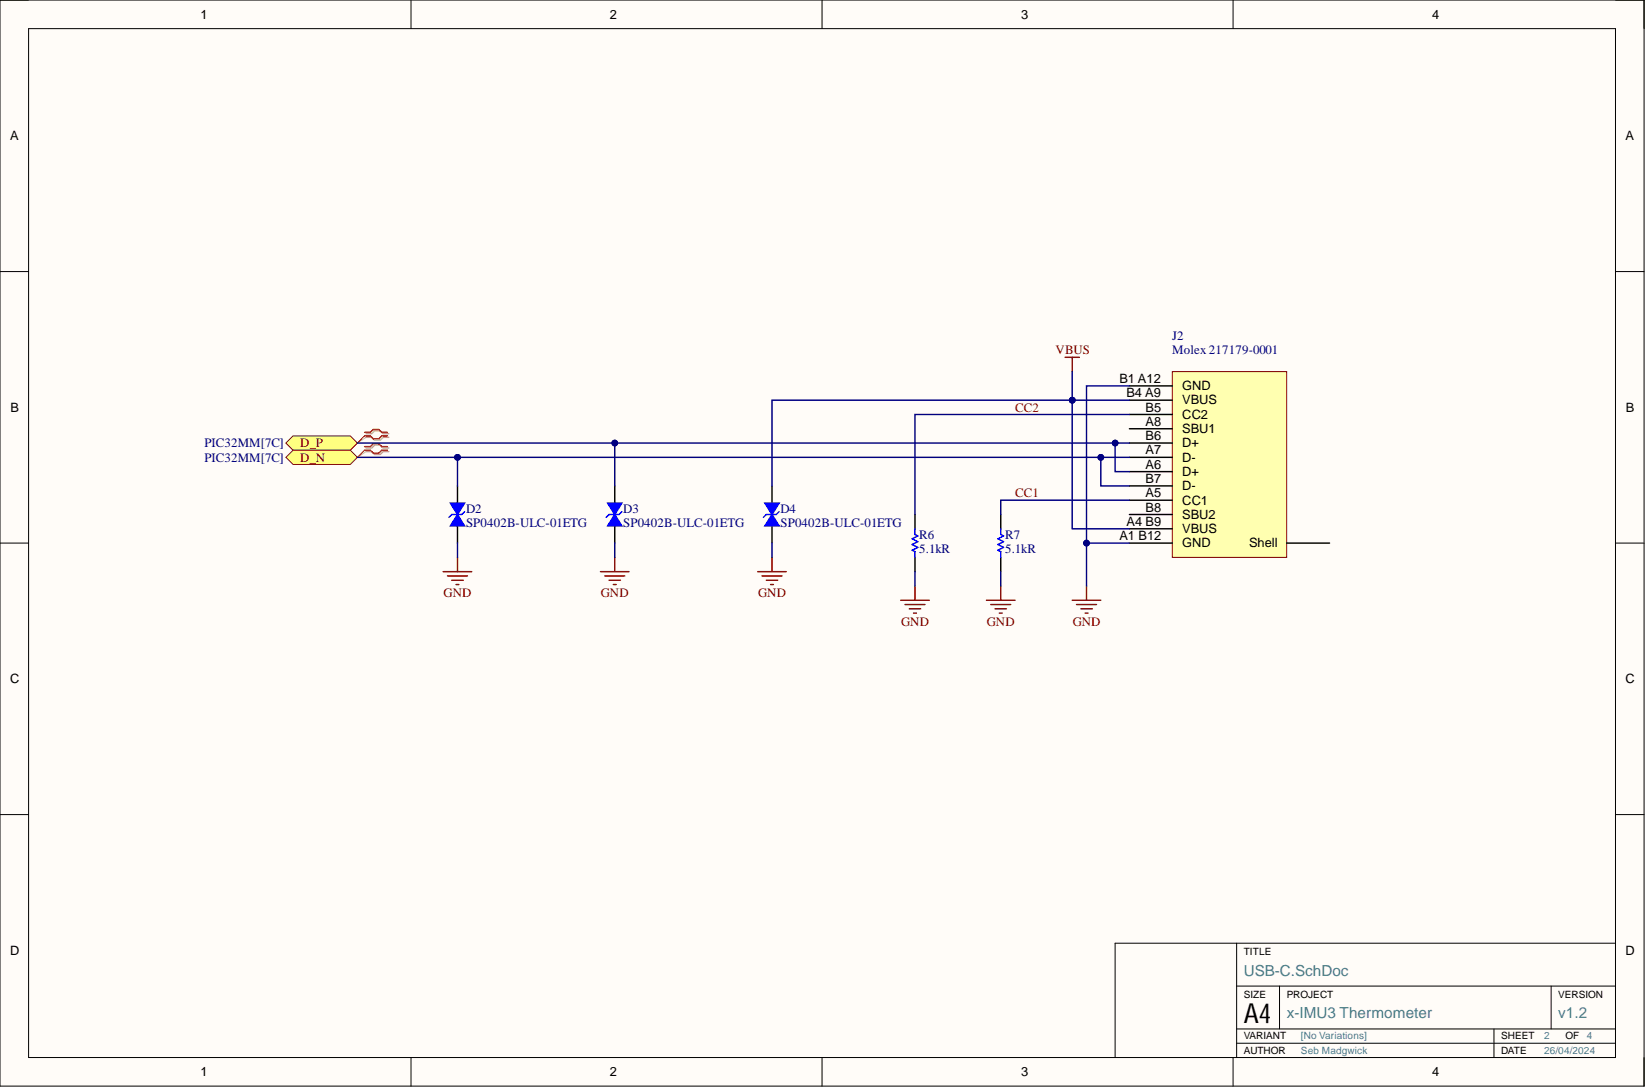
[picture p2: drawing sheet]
<svg xmlns="http://www.w3.org/2000/svg" width="292mm" height="193mm" viewBox="0 0 292 193" stroke-linecap="round" stroke-linejoin="round" font-family="sans-serif">
<g fill="#fffcf8">
<path d="M0 0h291.9v192.8h-291.9z" fill-rule="evenodd"/>
<path d="M5.1 5.1h281.8v182.6h-281.8z" fill-rule="evenodd"/>
</g>
<g fill="none" stroke="#000" stroke-width=".18">
<path d="M0 0h291.9v192.8h-291.9zM5.1 5.1h281.8v182.6h-281.8zM73 0v5.1M146 0v5.1M219 0v5.1M0 48.2h5.1M286.9 48.2h5M0 96.4h5.1M286.9 96.4h5M0 144.6h5.1M286.9 144.6h5M219.6 167.4v20.3"/>
<path d="M219.6 175.1h67.3M227.2 175.1v7.6M275.4 175.1v7.6M286.9 167.4h-88.9v20.3M73 187.7v5.1M146 187.7v5.1M219 187.7v5.1M219.6 182.7h67.3M219.6 185.2h67.3M265.3 182.7v5"/>
</g>
<g fill="none" stroke="#800000" stroke-width=".25">
<path d="M189.1 63.4h2.6M190.4 63.4v2.6M81.2 98.9v2.6M109.2 98.9v2.6M137.1 98.9v2.6M78.7 101.5h5.1M79.5 102.2h3.5M80.2 103h2M81 103.8h.5M106.6 101.5h5.1M107.4 102.2h3.5M108.1 103h2.1"/>
<path d="M108.9 103.8h.5M134.5 101.5h5.1M135.3 102.2h3.6M136.1 103h2M136.8 103.8h.5M159.9 106.6h5.1M160.7 107.3h3.5M161.5 108.1h2M162.2 108.8h.5M162.5 104v2.6M175.2 106.6h5M175.9 107.3h3.6"/>
<path d="M176.7 108.1h2M177.4 108.8h.6M177.7 104v2.6M190.4 106.6h5.1M191.2 107.3h3.5M191.9 108.1h2M192.7 108.8h.5M192.9 104v2.6"/>
</g>
<path d="M81.2 86.3v3M81.2 93.4v3M162.5 91.3v2.6M162.5 98.9v2.6M177.7 91.3v2.6M177.7 98.9v2.6" fill="none" stroke="#000" stroke-width=".25"/>
<path d="M82.5 90.8l-.5 .5h-1.8l-.5 .5M162.5 93.9v1l.5 .2-1 .6 1 .5-1 .5 1 .5-1 .5 .5 .2v1M177.7 93.9v1l.5 .2-1 .6 1 .5-1 .5 1 .5-1 .5 .5 .2v1" fill="none" stroke="#00f" stroke-width=".25"/>
<path d="M65 77h1l.5-.5h1l.5 .5h1M65 77.6h1l.5 .5h1l.5-.5h1M65 79.5h1l.5-.5h1l.5 .5h1M65 80.2h1l.5 .5h1l.5-.5h1" fill="none" stroke="#d0a19e" stroke-width=".25"/>
<path d="M65 77.6l-1.5 1.1M65 80.2l-1.5 1" fill="none" stroke="#d0a19e" stroke-width=".18"/>
<path d="M64.7 76.8h1l.6-.6h1l.5 .6h1M64.7 77.4h1l.6 .5h1l.5-.5h1M64.7 79.3h1l.6-.5h1l.5 .5h1M64.7 79.9h1l.6 .5h1l.5-.5h1" fill="none" stroke="#f00" stroke-width=".25"/>
<path d="M64.7 77.4l-1.2 1.3M64.7 79.9l-1.2 1.3" fill="none" stroke="#f00" stroke-width=".18"/>
<path d="M80 89.3h2.5l-1.3 2z" fill="#00f"/>
<path d="M80 89.3h2.5l-1.3 2z" fill="none" stroke="#00f" stroke-width=".25"/>
<path d="M81.2 91.3l1.3 2.1h-2.5z" fill="#00f"/>
<path d="M81.2 91.3l1.3 2.1h-2.5zM110.4 90.8l-.5 .5h-1.8l-.5 .5" fill="none" stroke="#00f" stroke-width=".25"/>
<path d="M109.2 86.3v3M109.2 93.4v3" fill="none" stroke="#000" stroke-width=".25"/>
<path d="M107.9 89.3h2.5l-1.2 2z" fill="#00f"/>
<path d="M107.9 89.3h2.5l-1.2 2z" fill="none" stroke="#00f" stroke-width=".25"/>
<path d="M109.2 91.3l1.2 2.1h-2.5z" fill="#00f"/>
<path d="M109.2 91.3l1.2 2.1h-2.5zM138.4 90.8l-.6 .5h-1.7l-.5 .5" fill="none" stroke="#00f" stroke-width=".25"/>
<path d="M137.1 86.3v3M137.1 93.4v3" fill="none" stroke="#000" stroke-width=".25"/>
<path d="M135.8 89.3h2.6l-1.3 2z" fill="#00f"/>
<path d="M135.8 89.3h2.6l-1.3 2z" fill="none" stroke="#00f" stroke-width=".25"/>
<path d="M137.1 91.3l1.3 2.1h-2.6z" fill="#00f"/>
<path d="M137.1 91.3l1.3 2.1h-2.6z" fill="none" stroke="#00f" stroke-width=".25"/>
<path d="M208.2 66h20.3v32.9h-20.3z" fill-rule="evenodd" fill="#ffffb0"/>
<path d="M208.2 66h20.3v32.9h-20.3z" fill="none" stroke="#800000" stroke-width=".18"/>
<g fill="none" stroke="#000" stroke-width=".25">
<path d="M200.5 68.5h7.7M200.5 71h7.7M200.5 73.6h7.7M200.5 76.1h7.7M200.5 78.7h7.7M200.5 96.4h7.7M200.5 81.2h7.7M200.5 83.7h7.7M200.5 86.3h7.7M200.5 88.8h7.7M200.5 91.3h7.7M200.5 93.9h7.7"/>
<path d="M228.5 96.4h7.6"/>
</g>
<path d="M50.8 78.7l1.2-1.3h10.2l1.3 1.3-1.3 1.2h-10.2z" fill-rule="evenodd" fill="#ffff80"/>
<path d="M50.8 78.7l1.2-1.3h10.2l1.3 1.3-1.3 1.2h-10.2z" fill="none" stroke="#800000" stroke-width=".18"/>
<path d="M50.8 81.2l1.2-1.3h10.2l1.3 1.3-1.3 1.3h-10.2z" fill-rule="evenodd" fill="#ffff80"/>
<path d="M50.8 81.2l1.2-1.3h10.2l1.3 1.3-1.3 1.3h-10.2z" fill="none" stroke="#800000" stroke-width=".18"/>
<path d="M192.9 96.4h7.6" fill="none" stroke="#000080" stroke-width=".25"/>
<circle cx="192.9" cy="96.4" r=".51" fill="#000080"/>
<circle cx="192.9" cy="96.4" r=".51" fill="none" stroke="#000080" stroke-width=".18"/>
<path d="M198 78.7v5h2.5" fill="none" stroke="#000080" stroke-width=".25"/>
<circle cx="198" cy="78.7" r=".51" fill="#000080"/>
<circle cx="198" cy="78.7" r=".51" fill="none" stroke="#000080" stroke-width=".18"/>
<path d="M195.5 81.2v5.1h5" fill="none" stroke="#000080" stroke-width=".25"/>
<circle cx="195.5" cy="81.2" r=".51" fill="#000080"/>
<circle cx="195.5" cy="81.2" r=".51" fill="none" stroke="#000080" stroke-width=".18"/>
<path d="M200.5 73.6h-38v17.7M81.2 81.2v5.1M81.2 96.4v2.5M109.2 96.4v2.5M137.1 96.4v2.5M200.5 88.8h-22.8v2.5M162.5 101.5v2.5M177.7 101.5v2.5" fill="none" stroke="#000080" stroke-width=".25"/>
<circle cx="81.2" cy="81.2" r=".51" fill="#000080"/>
<circle cx="81.2" cy="81.2" r=".51" fill="none" stroke="#000080" stroke-width=".18"/>
<path d="M109.2 78.7v7.6" fill="none" stroke="#000080" stroke-width=".25"/>
<circle cx="109.2" cy="78.7" r=".51" fill="#000080"/>
<circle cx="109.2" cy="78.7" r=".51" fill="none" stroke="#000080" stroke-width=".18"/>
<path d="M190.4 71h10.1" fill="none" stroke="#000080" stroke-width=".25"/>
<circle cx="190.4" cy="71" r=".51" fill="#000080"/>
<circle cx="190.4" cy="71" r=".51" fill="none" stroke="#000080" stroke-width=".18"/>
<path d="M190.4 71h-53.3v15.3" fill="none" stroke="#000080" stroke-width=".25"/>
<circle cx="190.4" cy="71" r=".51" fill="#000080"/>
<circle cx="190.4" cy="71" r=".51" fill="none" stroke="#000080" stroke-width=".18"/>
<path d="M190.4 66v27.9h10.1" fill="none" stroke="#000080" stroke-width=".25"/>
<circle cx="190.4" cy="71" r=".51" fill="#000080"/>
<circle cx="190.4" cy="71" r=".51" fill="none" stroke="#000080" stroke-width=".18"/>
<path d="M200.5 68.5h-7.6v35.5" fill="none" stroke="#000080" stroke-width=".25"/>
<circle cx="192.9" cy="96.4" r=".51" fill="#000080"/>
<circle cx="192.9" cy="96.4" r=".51" fill="none" stroke="#000080" stroke-width=".18"/>
<path d="M63.5 81.2h137" fill="none" stroke="#000080" stroke-width=".25"/>
<circle cx="195.5" cy="81.2" r=".51" fill="#000080"/>
<circle cx="195.5" cy="81.2" r=".51" fill="none" stroke="#000080" stroke-width=".18"/>
<circle cx="81.2" cy="81.2" r=".51" fill="#000080"/>
<circle cx="81.2" cy="81.2" r=".51" fill="none" stroke="#000080" stroke-width=".18"/>
<path d="M63.5 78.7h137" fill="none" stroke="#000080" stroke-width=".25"/>
<circle cx="198" cy="78.7" r=".51" fill="#000080"/>
<circle cx="198" cy="78.7" r=".51" fill="none" stroke="#000080" stroke-width=".18"/>
<circle cx="109.2" cy="78.7" r=".51" fill="#000080"/>
<circle cx="109.2" cy="78.7" r=".51" fill="none" stroke="#000080" stroke-width=".18"/>
<text font-size="4.9" x="220.9" y="181.6">A4</text>
<g font-size="2.7" fill="#45818e">
<text x="220.9" y="173.2">USB-C.SchDoc</text>
<text x="228.5" y="180.8">x-IMU3 Thermometer</text>
<text x="276.7" y="180.8">v1.2</text>
</g>
<g font-size="2.3">
<text x="35.6" y="3.3">1</text>
<text x="108.3" y="3.3">2</text>
<text x="181.3" y="3.3">3</text>
<text x="254.3" y="3.3">4</text>
<text x="1.8" y="24.9">A</text>
<text x="288.6" y="24.9">A</text>
<text x="198.8" y="68">B1 A12</text>
<text x="200" y="70.5">B4 A9</text>
<text x="209.9" y="69.3">GND</text>
<text x="209.9" y="71.8">VBUS</text>
<text x="1.9" y="73.1">B</text>
<text x="203.4" y="73.1">B5</text>
<text x="203.4" y="75.6">A8</text>
<text x="209.9" y="74.3">CC2</text>
<text x="209.9" y="76.9">SBU1</text>
<text x="288.7" y="73.1">B</text>
<text x="203.4" y="78.1">B6</text>
<text x="203.4" y="80.7">A7</text>
<text x="203.4" y="83.2">A6</text>
<text x="209.9" y="79.4">D+</text>
<text x="209.9" y="82">D-</text>
<text x="203.4" y="85.8">B7</text>
<text x="203.4" y="88.3">A5</text>
<text x="209.9" y="84.5">D+</text>
<text x="209.9" y="87">D-</text>
<text x="209.9" y="89.6">CC1</text>
<text x="198.8" y="95.9">A1 B12</text>
<text x="200" y="93.4">A4 B9</text>
<text x="203.4" y="90.8">B8</text>
<text x="209.9" y="92.1">SBU2</text>
<text x="209.9" y="94.6">VBUS</text>
<text x="209.9" y="97.2">GND</text>
<text x="221.8" y="97.2">Shell</text>
<text x="1.8" y="121.3">C</text>
<text x="288.6" y="121.3">C</text>
<text x="1.8" y="169.5">D</text>
<text x="288.6" y="169.5">D</text>
<text x="35.6" y="191">1</text>
<text x="108.3" y="191">2</text>
<text x="181.3" y="191">3</text>
<text x="254.3" y="191">4</text>
</g>
<g font-size="2.3" fill="#800000">
<text x="187.4" y="62.9">VBUS</text>
<text x="180.2" y="73.1">CC2</text>
<text x="53.3" y="79.4">D_P</text>
<text x="53.3" y="82">D_N</text>
<text x="180.2" y="88.3">CC1</text>
<text x="78.8" y="106.1">GND</text>
<text x="106.7" y="106.1">GND</text>
<text x="134.6" y="106.1">GND</text>
<text x="160" y="111.1">GND</text>
<text x="175.2" y="111.1">GND</text>
<text x="190.5" y="111.1">GND</text>
</g>
<g font-size="2.3" fill="#000080">
<text x="208.2" y="60.4">J2</text>
<text x="208.2" y="62.9">Molex 217179-0001</text>
<text x="36.3" y="79.4">PIC32MM[7C]</text>
<text x="36.3" y="82">PIC32MM[7C]</text>
<text x="82.8" y="91.1">D2</text>
<text x="82.8" y="93.6">SP0402B-ULC-01ETG</text>
<text x="110.7" y="91.1">D3</text>
<text x="110.7" y="93.6">SP0402B-ULC-01ETG</text>
<text x="138.6" y="91.1">D4</text>
<text x="138.6" y="93.6">SP0402B-ULC-01ETG</text>
<text x="163.2" y="95.7">R6</text>
<text x="178.5" y="95.7">R7</text>
<text x="163.2" y="98.2">5.1kR</text>
<text x="178.5" y="98.2">5.1kR</text>
</g>
<g font-size="1.8">
<text x="220.9" y="169.6">TITLE</text>
<text x="220.9" y="177.2">SIZE</text>
<text x="228.5" y="177.2">PROJECT</text>
<text x="276.7" y="177.2">VERSION</text>
<text x="220.9" y="184.5">VARIANT</text>
<text x="266.6" y="184.5">SHEET</text>
<text x="278" y="184.5">OF</text>
<text x="220.9" y="187.1">AUTHOR</text>
<text x="266.6" y="187.1">DATE</text>
</g>
<g font-size="1.8" fill="#45818e">
<text x="231" y="184.5">[No Variations]</text>
<text x="274.2" y="184.5">2</text>
<text x="281.8" y="184.5">4</text>
<text x="231" y="187.1">Seb Madgwick</text>
<text x="274.2" y="187.1">26/04/2024</text>
</g>
</svg>
